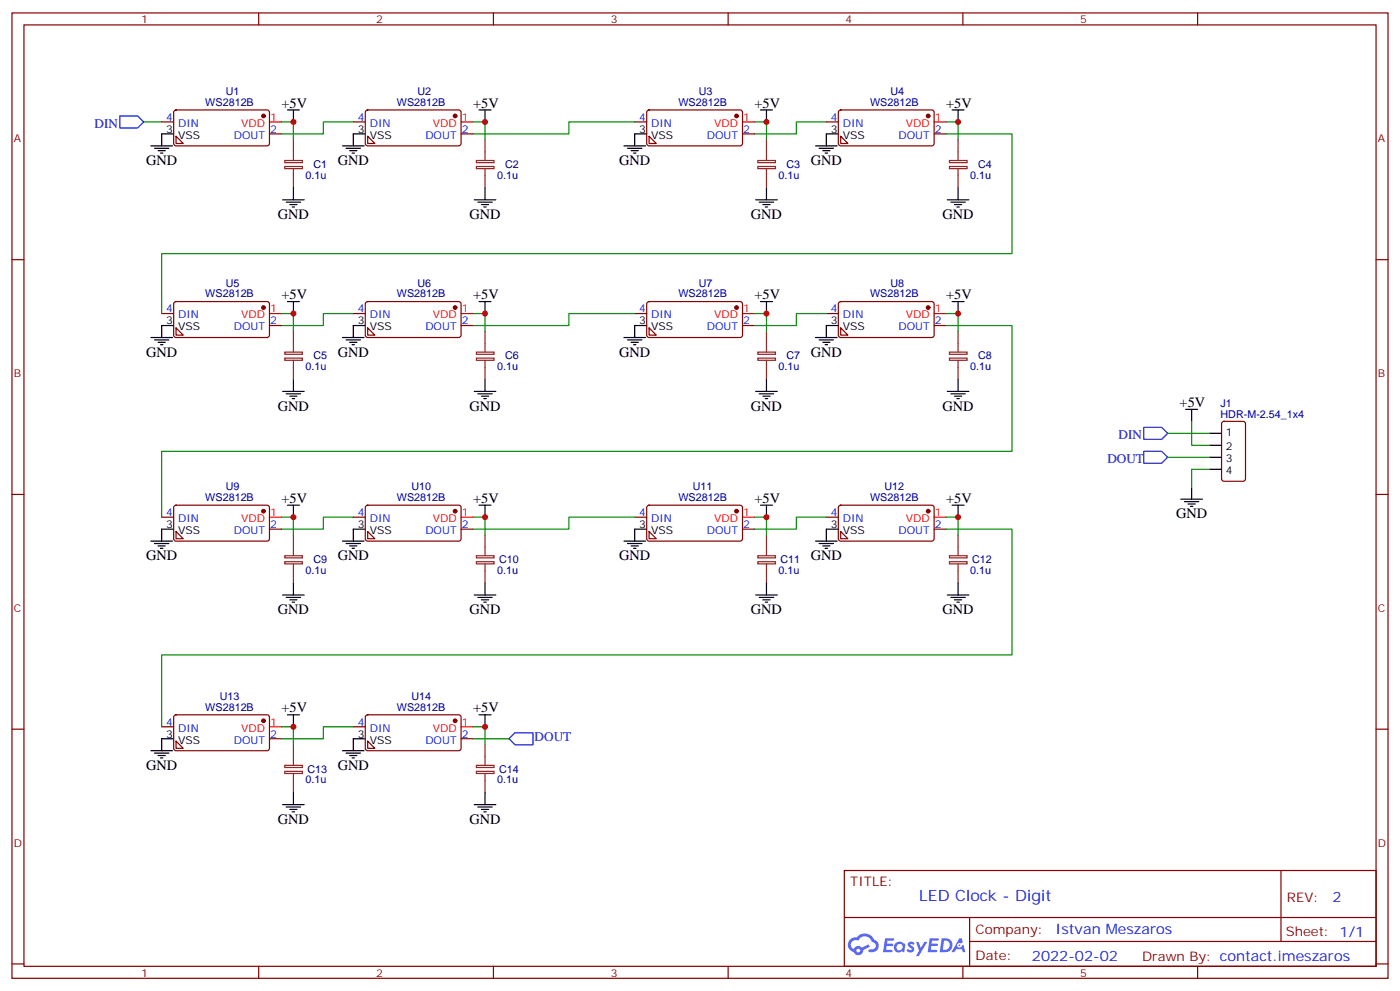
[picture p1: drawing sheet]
# EasyEDA schematic schematic-digit.json
TITLE: LED Clock - Digit; REV: 2; Date: 2022-02-02; Sheet: 1/1; Drawn By: contact.imeszaros; Company: Istvan Meszaros

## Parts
C1  0.1u  [C0603]
C2  0.1u  [C0603]
C3  0.1u  [C0603]
C4  0.1u  [C0603]
C5  0.1u  [C0603]
C6  0.1u  [C0603]
C7  0.1u  [C0603]
C8  0.1u  [C0603]
C9  0.1u  [C0603]
C10  0.1u  [C0603]
C11  0.1u  [C0603]
C12  0.1u  [C0603]
C13  0.1u  [C0603]
C14  0.1u  [C0603]
J1  HDR-M-2.54_1x4  [H2X2_SMD]
U1  WS2812B  [LED-SMD_4P-L5.0-W5.0-TL]
U2  WS2812B  [LED-SMD_4P-L5.0-W5.0-TL]
U3  WS2812B  [LED-SMD_4P-L5.0-W5.0-TL]
U4  WS2812B  [LED-SMD_4P-L5.0-W5.0-TL]
U5  WS2812B  [LED-SMD_4P-L5.0-W5.0-TL]
U6  WS2812B  [LED-SMD_4P-L5.0-W5.0-TL]
U7  WS2812B  [LED-SMD_4P-L5.0-W5.0-TL]
U8  WS2812B  [LED-SMD_4P-L5.0-W5.0-TL]
U9  WS2812B  [LED-SMD_4P-L5.0-W5.0-TL]
U10  WS2812B  [LED-SMD_4P-L5.0-W5.0-TL]
U11  WS2812B  [LED-SMD_4P-L5.0-W5.0-TL]
U12  WS2812B  [LED-SMD_4P-L5.0-W5.0-TL]
U13  WS2812B  [LED-SMD_4P-L5.0-W5.0-TL]
U14  WS2812B  [LED-SMD_4P-L5.0-W5.0-TL]

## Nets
+5V: C1.2 C2.2 C3.2 C4.2 C5.2 C6.2 C7.2 C8.2 C9.2 C10.2 C11.2 C12.2 C13.2 C14.2 J1.2 U1.1(VDD) U2.1(VDD) U3.1(VDD) U4.1(VDD) U5.1(VDD) U6.1(VDD) U7.1(VDD) U8.1(VDD) U9.1(VDD) U10.1(VDD) U11.1(VDD) U12.1(VDD) U13.1(VDD) U14.1(VDD)
GND: C1.1 C2.1 C3.1 C4.1 C5.1 C6.1 C7.1 C8.1 C9.1 C10.1 C11.1 C12.1 C13.1 C14.1 J1.4 U1.3(VSS) U2.3(VSS) U3.3(VSS) U4.3(VSS) U5.3(VSS) U6.3(VSS) U7.3(VSS) U8.3(VSS) U9.3(VSS) U10.3(VSS) U11.3(VSS) U12.3(VSS) U13.3(VSS) U14.3(VSS)
DIN: J1.1 U1.4(DIN)
DOUT: J1.3 U14.2(DOUT)
U1_2: U1.2(DOUT) U2.4(DIN)
U2_2: U2.2(DOUT) U3.4(DIN)
U4_2: U4.2(DOUT) U5.4(DIN)
U4_4: U3.2(DOUT) U4.4(DIN)
U6_4: U5.2(DOUT) U6.4(DIN)
U7_2: U7.2(DOUT) U8.4(DIN)
U7_4: U6.2(DOUT) U7.4(DIN)
U8_2: U8.2(DOUT) U9.4(DIN)
U10_4: U9.2(DOUT) U10.4(DIN)
U11_2: U11.2(DOUT) U12.4(DIN)
U11_4: U10.2(DOUT) U11.4(DIN)
U12_2: U12.2(DOUT) U13.4(DIN)
U13_2: U13.2(DOUT) U14.4(DIN)

# EasyEDA board pcb-digit.json

Outline 86.49 x 143.8 mm; copper layers: TopLayer, BottomLayer. Coordinates in mm from the lower left corner of the outline.

## Design rules (mm)
Default: track 0.254, clearance 0.152, via 0.61, via hole 0.305

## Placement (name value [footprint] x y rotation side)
C1  0.1u  [C0603]  45.13 6.67 90 top
C2  0.1u  [C0603]  20.13 6.67 90 top
C3  0.1u  [C0603]  8.07 31.26 0 top
C4  0.1u  [C0603]  10.23 56.15 0 top
C5  0.1u  [C0603]  13.83 97.3 0 top
C6  0.1u  [C0603]  16.02 122.19 0 top
C7  0.1u  [C0603]  41.32 137.13 270 top
C8  0.1u  [C0603]  66.36 137.13 270 top
C9  0.1u  [C0603]  78.43 112.54 180 top
C10  0.1u  [C0603]  76.27 87.65 180 top
C11  0.1u  [C0603]  50.92 72.66 90 top
C12  0.1u  [C0603]  25.92 72.66 90 top
C13  0.1u  [C0603]  72.66 46.5 180 top
C14  0.1u  [C0603]  70.42 21.61 180 top
J1  HDR-M-2.54_1x4  [H2X2_SMD]  36.77 5.54 270 top
Pad_gge11495  -  [Pad_gge11495]  30.93 3.01 0 top
U1  WS2812B  [LED-SMD_4P-L5.0-W5.0-TL]  49.95 5.91 0 top
U2  WS2812B  [LED-SMD_4P-L5.0-W5.0-TL]  24.96 5.91 0 top
U3  WS2812B  [LED-SMD_4P-L5.0-W5.0-TL]  7.31 26.43 270 top
U4  WS2812B  [LED-SMD_4P-L5.0-W5.0-TL]  9.46 51.33 270 top
U5  WS2812B  [LED-SMD_4P-L5.0-W5.0-TL]  13.07 92.47 270 top
U6  WS2812B  [LED-SMD_4P-L5.0-W5.0-TL]  15.26 117.37 270 top
U7  WS2812B  [LED-SMD_4P-L5.0-W5.0-TL]  36.49 137.89 180 top
U8  WS2812B  [LED-SMD_4P-L5.0-W5.0-TL]  61.53 137.89 180 top
U9  WS2812B  [LED-SMD_4P-L5.0-W5.0-TL]  79.19 117.37 90 top
U10  WS2812B  [LED-SMD_4P-L5.0-W5.0-TL]  77.03 92.47 90 top
U11  WS2812B  [LED-SMD_4P-L5.0-W5.0-TL]  55.74 71.9 0 top
U12  WS2812B  [LED-SMD_4P-L5.0-W5.0-TL]  30.75 71.9 0 top
U13  WS2812B  [LED-SMD_4P-L5.0-W5.0-TL]  73.42 51.33 90 top
U14  WS2812B  [LED-SMD_4P-L5.0-W5.0-TL]  71.24 26.43 90 top

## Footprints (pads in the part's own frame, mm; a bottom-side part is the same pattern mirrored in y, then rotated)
C0603
  rect 0.8x0.9 smd: 1(-0.7,0) 2(0.7,0)
H2X2_SMD
  rect 3.048x1.524 smd: 1(-1.778,1.016) 2(-1.778,-1.016) 3(1.778,1.016) 4(1.778,-1.016)
LED-SMD_4P-L5.0-W5.0-TL
  rect 1.8x1 smd: 1(-2.5,1.5) 2(-2.5,-1.5) 3(2.5,-1.5) 4(2.5,1.5)
Pad_gge11495
  oval 1.524x1.524 hole 0.305: 1(0,0)

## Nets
As in the schematic, except:
GND: C1.1 C2.1 C3.1 C4.1 C5.1 C6.1 C7.1 C8.1 C9.1 C10.1 C11.1 C12.1 C13.1 C14.1 J1.4 Pad_gge11495.1 U1.3 U2.3 U3.3 U4.3 U5.3 U6.3 U7.3 U8.3 U9.3 U10.3 U11.3 U12.3 U13.3 U14.3

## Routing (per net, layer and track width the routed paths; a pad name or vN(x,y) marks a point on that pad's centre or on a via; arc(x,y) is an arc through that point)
+5V: length 471.4
  TopLayer w0.762: C13.2 71.96,48.79 U13.1 71.92,50.28 70.56,51.65 70.56,66.12 69.29,67.39 24.58,67.39 23.69,68.28 23.69,72.47 24.58,73.36 25.92,73.36 ; C5.2 14.53,95.01 U5.1 14.57,93.54 16.58,91.52 16.58,85.94 15.31,84.67 15.31,77.3 18.11,74.51 18.11,70.57 10.93,63.39 10.93,56.15 ; 45.13,7.37 45.16,7.41 U1.1 48.8,7.41 50.87,9.48 64.46,9.48 69.8,14.82 69.8,21.54 69.72,21.61 U14.1 69.74,26.18 68.02,27.9 68.02,38.95 71.95,42.88 71.96,46.5 ; C4.2 10.93,53.86 U4.1 ; C11.2 53.21,73.36 U11.1 ; C7.2 39.03,136.43 U7.1 ; C8.2 64.07,136.43 U8.1 62.33,136.39 60.02,134.07 50.49,134.07 48.13,136.43 41.32,136.43 ; J1.2 34.49,7.32 33.22,6.05 25.85,6.05 24.5,7.41 U2.1 22.42,7.37 20.13,7.37 12.22,7.37 10.49,9.1 10.49,25.74 8.81,27.42 8.81,28.93 ; 75.57,87.65 75.57,81.55 69.67,75.65 56.97,75.65 54.72,73.4 53.24,73.4 ; 10.97,53.83 10.97,52.18 12.77,50.38 12.77,41.1 8.77,37.1 C3.2 8.77,28.97 U3.1 ; 28.25,73.4 29.32,73.4 31.7,75.78 40.08,75.78 42.49,73.36 50.92,73.36 ; C10.2 75.57,89.94 U10.1 75.53,92.01 73.35,94.19 73.35,101.56 77.73,105.93 C9.2 77.73,114.83 77.69,114.87 77.69,116.53 76.02,118.19 76.02,133.94 73.53,136.43 66.36,136.43 ; C12.2 28.21,73.36 28.25,73.4 ; 38.99,136.39 37.19,136.39 34.87,134.07 21.15,134.07 16.72,129.63 C6.2 16.72,119.9 16.76,119.87 16.76,118.28 18.74,116.29 18.74,107.91 14.53,103.7 14.53,97.3
DIN: length 19.5
  TopLayer w0.254: J1.1 39.32,7.32 43.63,3 48.71,3 49.22,3.51 49.22,5.54 51.09,7.41 52.45,7.41
DOUT: length 52.1
  TopLayer w0.254: U14.2 72.72,13.16 65.35,5.8 51.25,5.8 50.49,5.04 50.49,3.26 49.22,1.99 42.11,1.99 40.33,3.77 J1.3
U1_2: length 23.5
  TopLayer w0.254: U1.2 44.77,4.41 39.06,10.12 34.23,10.12 31.53,7.41 U2.4
U2_2: length 31.5
  TopLayer w0.254: U2.2 11.75,4.41 8.81,7.35 8.81,23.93
U4_2: length 41.2
  TopLayer w0.254: U5.4 14.57,86.47 13.66,85.55 13.66,76.67 16.45,73.87 16.45,71.33 7.96,62.84 7.96,53.83
U4_4: length 22
  TopLayer w0.254: U3.2 5.8,37.32 10.97,42.47 10.97,48.83
U6_4: length 22
  TopLayer w0.254: 16.76,114.87 16.76,108.97 11.57,103.79 U5.2
U7_2: length 21.3
  TopLayer w0.254: U8.4 51.85,136.39 48.85,139.39 U7.2
U7_4: length 33.3
  TopLayer w0.254: U6.2 13.76,130.48 19.66,136.39 U7.4
U8_2: length 30.9
  TopLayer w0.254: U8.2 73.75,139.39 77.69,135.45 77.69,119.87
U10_4: length 22
  TopLayer w0.254: 75.53,94.97 75.53,100.56 80.69,105.72 U9.2
U11_2: length 21.2
  TopLayer w0.254: 33.25,73.4 39.15,73.4 42.15,70.4 53.24,70.4
U11_4: length 32.1
  TopLayer w0.254: U11.4 70.47,73.4 78.53,81.46 U10.2
U12_2: length 58.1
  TopLayer w0.254: U13.4 71.92,66.67 69.8,68.79 31.31,68.79 29.71,70.4 28.25,70.4
U13_2: length 22
  TopLayer w0.254: 74.92,48.83 74.92,43.31 69.74,38.13 U14.4

## Copper pours and planes (outline as drawn; the poured copper is in the pictures)
GND on TopLayer: -9.2,155.41 -9.2,-9.69 97.48,-9.69 97.48,155.41
GND on BottomLayer: -11.74,157.95 -11.74,-12.23 100.02,-12.23 100.02,157.95

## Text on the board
TopSilkLayer: VCC | GND | DIN | DOUT | JLCJLCJLCJLC | REV.2 02.02.22. | LED CLOCK | @imeszaros
